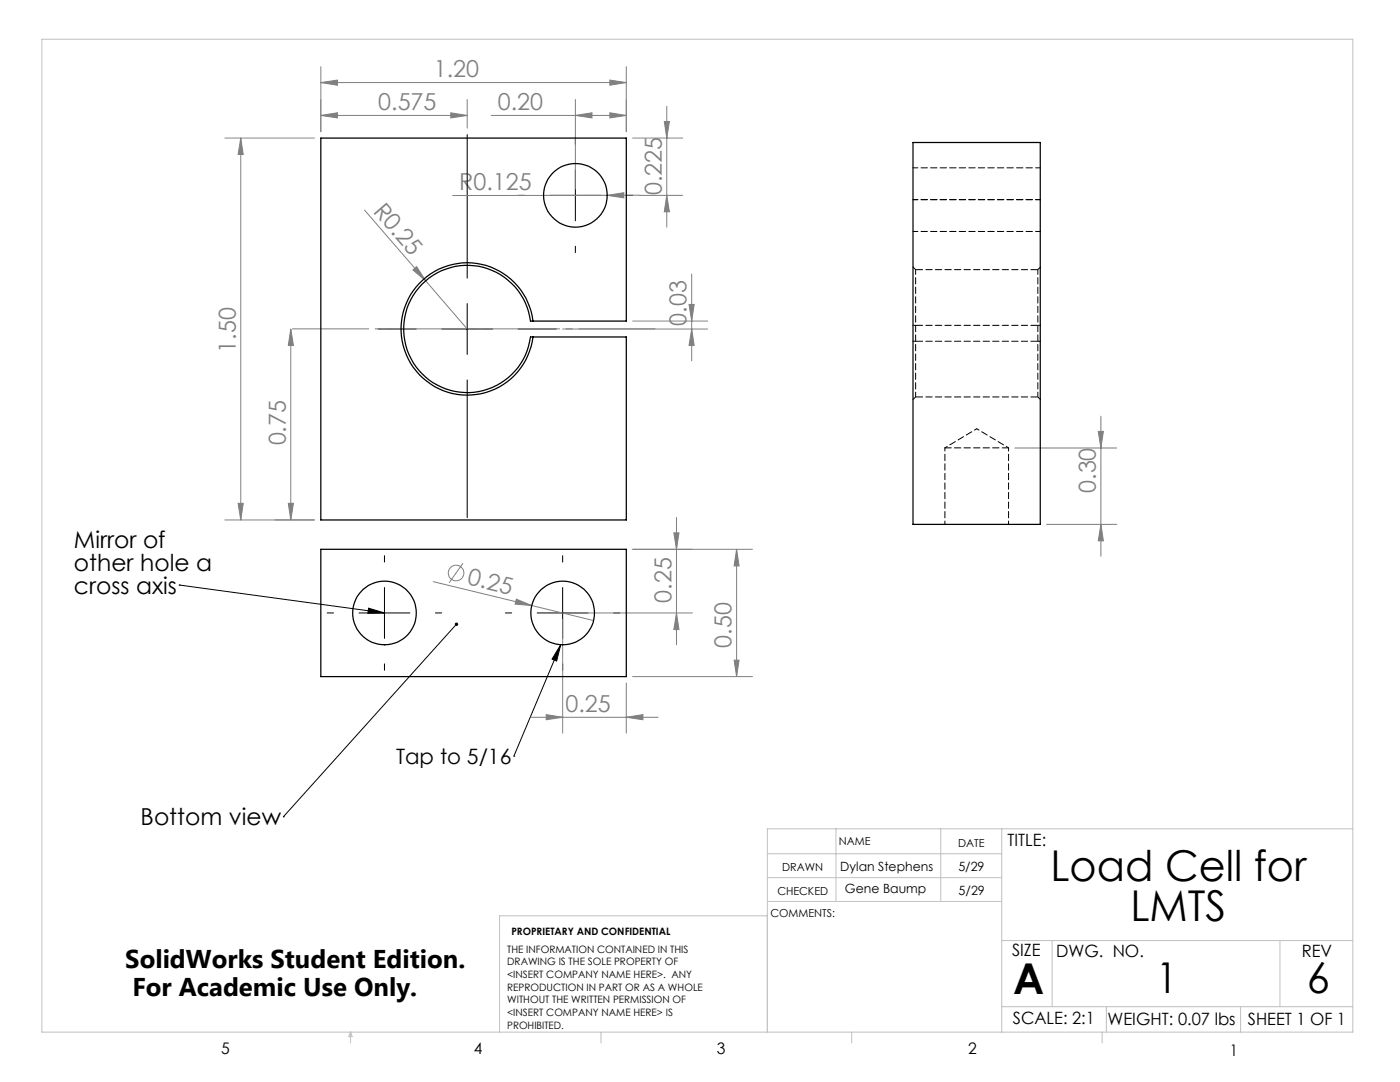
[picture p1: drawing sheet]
<svg xmlns="http://www.w3.org/2000/svg" width="279mm" height="216mm" viewBox="0 0 279 216" stroke-linecap="round" stroke-linejoin="round" font-family="sans-serif">
<g fill="none" stroke="#808080" stroke-width=".2">
<path d="M64 16.5l3.3-.5v1zM64 13.3v13M64 16.5h61M93.2 19.9v5.7M114.8 19.9v17.8M121.7 16l3.3 .5-3.3 .5zM125 13.3v13M44.9 27.6h17.9M48 27.6v76.2M48 27.6l.5 3.2h-1zM64 23l3.3-.5v1zM64 23h29.2"/>
<path d="M90 22.5l3.2 .5-3.2 .5zM98 23h27M114.8 23l3.3-.5v1zM121.2 39l3.3-.5v1zM121.2 39h-30.9M121.7 22.5l3.3 .5-3.3 .5zM126.3 27.6h9.9M132.6 24.2h1l-.5 3.4zM133.1 39l.5 3.3h-1zM133.1 21.2v24.1M136.2 39h-15M72.7 41.9l12.2 14.1"/>
<path d="M82.4 53.9l.7-.7 1.8 2.8zM84.9 56l8.3 9.7M138 54.7v17.3M58 65.7v38.1M58 65.7l.6 3.2h-1.1zM112.3 65.7h28.9M126.3 64.1h14.9M137.5 60.7h1l-.5 3.4zM138 65.7l.5 3.2h-1zM202.5 89.4h20.4M219.2 86.1h1l-.5 3.3zM219.7 83v28"/>
<path d="M44.9 103.8h17.9M47.5 100.4h1l-.5 3.4zM57.5 100.4h1.1l-.6 3.4zM86.5 116.1l19.6 4.7M92.4 112.4l-2.8 3.9M103 119.6l3.1 1.2-3.3-.3zM134.5 106.3h1l-.5 3.3zM135 103.3v25.4M147 109.6l.5 3.3h-1zM147 109.6v25.4M150.2 109.6h-23.9M208.9 104.6h14"/>
<path d="M219.7 104.6l.5 3.3h-1zM106.1 120.8l12.4 3M112.3 123.6v22.7M113.6 122.3h24.6M125 136.3v10M126.3 135h23.9M135 122.3l.5 3.3h-1zM146.5 131.7h1l-.5 3.3zM105.9 143.1h25.4M109 142.6l3.3 .5-3.3 .5zM125 143.1l3.3-.5v1z"/>
<circle cx="91" cy="114.3" r="1.56"/>
</g>
<g fill="none" stroke="#000" stroke-width=".2">
<path d="M93.2 26.8v28.7M103.4 39h1.3M109.7 39h10.2M114.8 27.6v1.2M114.8 33.9v10.2M125 39h1.3M114.8 49.1v1.3M75.5 65.7h7.6M88.2 65.7h10.1M93.2 60.6v10.1M93.2 75.8v27.5M103.4 65.7h7.6"/>
<path d="M35.8 116.7h.1M35.8 116.7l40.9 5.6M76.7 110.9v1.2M76.7 117.2v10.2M112.3 110.9v1.2M112.3 117.2v10.2M65.3 122.3h1.3M71.6 122.3h10.2M73.6 121.4l3.1 .9-3.3 .1zM76.7 132.5v1.2M86.9 122.3h1.3M91.1 124.6l-34.5 38.4"/>
<path d="M100.9 122.3h1.2M107.2 122.3h10.2M111.9 128.7l-.8 3.2-.9-.4zM111.9 128.7l-9.3 22.2M112.3 132.5v1.2M122.4 122.3h1.3M102.6 150.9h.1M56.6 163h.1"/>
</g>
<path d="M57.7 65.6h73.7" fill="none" stroke="#808080" stroke-width=".2" stroke-dasharray="15.2 1.3 1.3 1.3" stroke-dashoffset="-.6"/>
<g fill="none" stroke="#c0c0c0" stroke-width=".2">
<path d="M8.4 7.8h261.6v198.2h-261.6zM108.5 39h12.7M153.1 179.9h46.8M153.1 175.1h46.8M153.1 170.4h46.8M166.8 165.4v14.5M187.7 165.4v14.5M199.9 165.4v40.6M270 165.4h-116.9v40.6M153.1 182.7h-53.4v23.3M199.9 187.7h70.1M210 187.7v13.2"/>
<path d="M255.4 187.7v13.2M70 206v2.1M70 206l.3 .8h-.7zM119.9 206v2.1M170 206v2.1M199.9 200.9h70.1M220 206v2.1M220.8 200.9v5.1M247.6 200.9v5.1"/>
</g>
<g fill="#000">
<path d="M111.9 128.7l-.8 3.2-.9-.4z"/>
<path d="M73.6 121.4l3.1 .9-3.3 .1zM90.9 124.3a.35 .35 0 0 0 0 .5 .35 .35 0 0 0 .5 0 .35 .35 0 0 0-.1-.5l-.2 .3 .2-.3-.2-.1z"/>
</g>
<g fill="#808080">
<path d="M82.4 53.9l.7-.7 1.8 2.8z"/>
<path d="M103 119.6l3.1 1.2-3.3-.3z"/>
<path d="M121.2 39l3.3-.5v1z"/>
<path d="M121.7 16l3.3 .5-3.3 .5zM64 16.5l3.3-.5v1z"/>
<path d="M64 23l3.3-.5v1zM90 22.5l3.2 .5-3.2 .5zM109 142.6l3.3 .5-3.3 .5zM125 143.1l3.3-.5v1z"/>
<path d="M114.8 23l3.3-.5v1zM121.7 22.5l3.3 .5-3.3 .5z"/>
<path d="M57.5 100.4h1.1l-.6 3.4zM58 65.7l.6 3.2h-1.1zM135 122.3l.5 3.3h-1zM134.5 106.3h1l-.5 3.3zM219.7 104.6l.5 3.3h-1zM219.2 86.1h1l-.5 3.3z"/>
<path d="M48 27.6l.5 3.2h-1zM47.5 100.4h1l-.5 3.4zM137.5 60.7h1l-.5 3.4zM138 65.7l.5 3.2h-1zM132.6 24.2h1l-.5 3.4zM133.1 39l.5 3.3h-1zM147 109.6l.5 3.3h-1zM146.5 131.7h1l-.5 3.3z"/>
</g>
<g fill="none" stroke="#000" stroke-width=".25">
<path d="M64 27.6h61v36.5h-19.1a12.7 12.7 0 0 0-19.4-9.2 12.7 12.7 0 0 0 0 21.5 12.7 12.7 0 0 0 19.4-9.2h19.1v36.6h-61zM182.2 28.4h25.4v76.2h-25.4zM106.4 64.1a13.2 13.2 0 0 0-20.2-9.6 13.2 13.2 0 0 0 0 22.3 13.2 13.2 0 0 0 20.2-9.6M64 109.6h61v25.4h-61z"/>
<circle cx="114.8" cy="39" r="6.4"/>
<circle cx="76.7" cy="122.3" r="6.4"/>
<circle cx="112.3" cy="122.3" r="6.4"/>
</g>
<path d="M182.2 68.1h.5M182.7 64.9h-.5M207.1 68.1h.5M207.6 64.9h-.5M201.3 89.4h-12.7" fill="none" stroke="#000" stroke-width=".2" stroke-dasharray="1.3 .6"/>
<path d="M182.2 39.8h25.4M207.6 39.8h-25.4M207.6 33.5h-25.4M182.2 46.2h25.4M207.1 53.8v25.4M182.7 79.2v-25.4" fill="none" stroke="#000" stroke-width=".2" stroke-dasharray="1.3 .6" stroke-dashoffset=".3"/>
<path d="M207.1 53.8h-24.4M182.7 79.2h24.4M207.1 64.9h-24.4M207.1 68.1h-24.4" fill="none" stroke="#000" stroke-width=".2" stroke-dasharray="1.3 .6" stroke-dashoffset="-.1"/>
<path d="M188.6 89.4v15.2M201.3 104.6v-15.2" fill="none" stroke="#000" stroke-width=".2" stroke-dasharray="1.3 .6" stroke-dashoffset=".6"/>
<path d="M194.9 85.6l-6.3 3.8M201.3 89.4l-6.4-3.8" fill="none" stroke="#000" stroke-width=".2" stroke-dasharray="1.3 .6" stroke-dashoffset=".7"/>
<path d="M182.7 53.8l-.5-.5M207.6 53.3l-.5 .5M182.2 79.7l.5-.5M207.1 79.2l.5 .5" fill="none" stroke="#000" stroke-width=".2" stroke-dasharray="1.3 .6" stroke-dashoffset=".4"/>
<g font-size="8.5">
<text x="209.6" y="175.7">Load Cell for</text>
<text x="225.6" y="183.8">LMTS</text>
<text x="202.2" y="198.3">A</text>
<text x="230.8" y="198.1">1</text>
<text x="260.8" y="198.1">6</text>
</g>
<g font-size="5.1">
<text x="25" y="193.2">SolidWorks Student Edition.</text>
<text x="26.4" y="198.8">For Academic Use Only.</text>
</g>
<g font-size="4.7" fill="#808080">
<text x="86.6" y="15.5">1.20</text>
<text x="75.5" y="22">0.575</text>
<text x="99.3" y="22">0.20</text>
<text x="91.6" y="38">R0.125</text>
<text x="132.1" y="38.9" transform="rotate(-90 132.1 38.9)">0.225</text>
<text x="74.3" y="42.2" transform="rotate(49 74.3 42.2)">R0.25</text>
<text x="137" y="65" transform="rotate(-90 137 65)">0.03</text>
<text x="47" y="70.4" transform="rotate(-90 47 70.4)">1.50</text>
<text x="57" y="88.9" transform="rotate(-90 57 88.9)">0.75</text>
<text x="218.7" y="98.4" transform="rotate(-90 218.7 98.4)">0.30</text>
<text x="93.1" y="116.6" transform="rotate(14 93.1 116.6)">0.25</text>
<text x="134" y="120.3" transform="rotate(-90 134 120.3)">0.25</text>
<text x="146" y="129.2" transform="rotate(-90 146 129.2)">0.50</text>
<text x="112.9" y="142.1">0.25</text>
</g>
<g font-size="4.7">
<text x="14.8" y="109.4">Mirror of</text>
<text x="14.8" y="113.9">other hole a</text>
<text x="14.8" y="118.5">cross axis</text>
<text x="28.1" y="164.7">Bottom view</text>
</g>
<text font-size="4.2" x="79.1" y="152.5">Tap to 5/16</text>
<g font-size="3.4">
<text x="201.1" y="168.8">TITLE:</text>
<text x="202" y="190.8">SIZE</text>
<text x="210.8" y="190.9">DWG. NO.</text>
<text x="259.8" y="191">REV</text>
<text x="202.1" y="204.4">SCALE: 2:1</text>
<text x="221" y="204.5">WEIGHT: 0.07 lbs</text>
<text x="249" y="204.5">SHEET 1 OF 1</text>
</g>
<g font-size="3.2">
<text x="44.2" y="210.4">5</text>
<text x="94.6" y="210.3">4</text>
<text x="143.1" y="210.4">3</text>
<text x="193.2" y="210.3">2</text>
<text x="245.4" y="210.6">1</text>
</g>
<g font-size="2.5">
<text x="167.7" y="173.7">Dylan Stephens</text>
<text x="191.3" y="173.7">5/29</text>
<text x="168.6" y="178.2">Gene Baump</text>
<text x="191.3" y="178.5">5/29</text>
</g>
<g font-size="2.2">
<text x="156.1" y="173.7">DRAWN</text>
<text x="167.4" y="168.5">NAME</text>
<text x="191.2" y="169">DATE</text>
<text x="155.1" y="178.5">CHECKED</text>
<text x="153.7" y="183">COMMENTS:</text>
</g>
<g font-size="2">
<text x="101.2" y="190.1">THE INFORMATION CONTAINED IN THIS</text>
<text x="102.1" y="186.5">PROPRIETARY AND CONFIDENTIAL</text>
<text x="101.2" y="192.6">DRAWING IS THE SOLE PROPERTY OF</text>
<text x="101.2" y="195.2">&lt;INSERT COMPANY NAME HERE&gt;. ANY</text>
<text x="101.2" y="197.7">REPRODUCTION IN PART OR AS A WHOLE</text>
<text x="101.2" y="200.2">WITHOUT THE WRITTEN PERMISSION OF</text>
<text x="101.2" y="202.7">&lt;INSERT COMPANY NAME HERE&gt; IS</text>
<text x="101.2" y="205.2">PROHIBITED.</text>
</g>
</svg>
